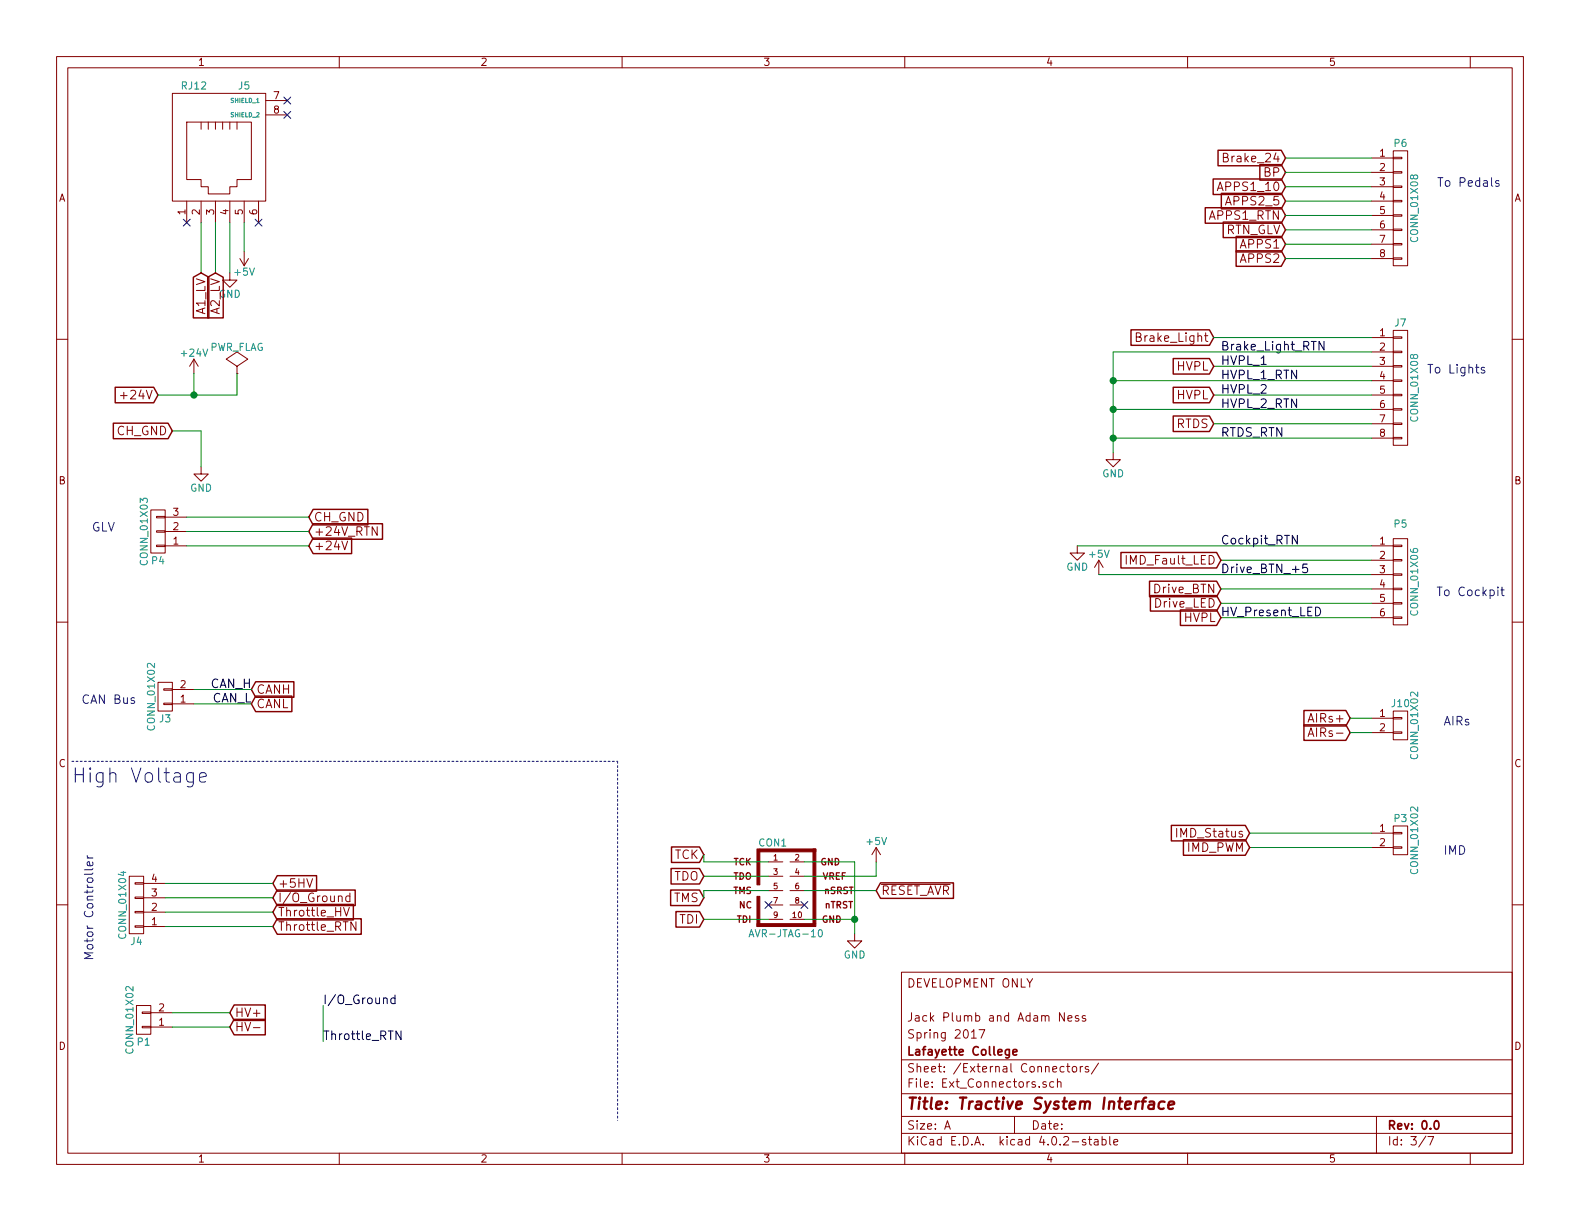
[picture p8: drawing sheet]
EESchema Schematic File Version 2
LIBS:Circuit_layout-rescue
LIBS:TSI_KiCad_Lib
LIBS:TSI_HV_Isolater-cache
LIBS:74xgxx
LIBS:74xx
LIBS:ac-dc
LIBS:actel
LIBS:adc-dac
LIBS:Altera
LIBS:analog_devices
LIBS:analog_switches
LIBS:atmel
LIBS:audio
LIBS:brooktre
LIBS:cmos_ieee
LIBS:cmos4000
LIBS:conn
LIBS:contrib
LIBS:cypress
LIBS:dc-dc
LIBS:device
LIBS:digital-audio
LIBS:diode
LIBS:display
LIBS:dsp
LIBS:elec-unifil
LIBS:ESD_Protection
LIBS:ftdi
LIBS:gennum
LIBS:graphic
LIBS:hc11
LIBS:intel
LIBS:interface
LIBS:ir
LIBS:Lattice
LIBS:linear
LIBS:logo
LIBS:maxim
LIBS:memory
LIBS:microchip
LIBS:microchip_dspic33dsc
LIBS:microchip_pic10mcu
LIBS:microchip_pic12mcu
LIBS:microchip_pic16mcu
LIBS:microchip_pic18mcu
LIBS:microchip_pic32mcu
LIBS:microcontrollers
LIBS:motor_drivers
LIBS:motorola
LIBS:msp430
LIBS:nordicsemi
LIBS:nxp_armmcu
LIBS:onsemi
LIBS:opto
LIBS:Oscillators
LIBS:philips
LIBS:power
LIBS:Power_Management
LIBS:powerint
LIBS:pspice
LIBS:references
LIBS:regul
LIBS:relays
LIBS:rfcom
LIBS:sensors
LIBS:silabs
LIBS:siliconi
LIBS:stm8
LIBS:stm32
LIBS:supertex
LIBS:switches
LIBS:texas
LIBS:transf
LIBS:transistors
LIBS:ttl_ieee
LIBS:valves
LIBS:video
LIBS:Xicor
LIBS:xilinx
LIBS:Zilog
LIBS:bss84
LIBS:+10v
LIBS:Circuit_layout-cache
EELAYER 25 0
EELAYER END
$Descr A 11000 8500
encoding utf-8
Sheet 3 7
Title "Tractive System Interface"
Date ""
Rev "0.0"
Comp "Lafayette College"
Comment1 "Spring 2017"
Comment2 "Jack Plumb and Adam Ness"
Comment3 ""
Comment4 "DEVELOPMENT ONLY"
$EndDescr
$Comp
L CONN_01X08 J7
U 1 1
P 9750 2700
F 0 "J7" H 9750 3150 50  0000 C CNN
F 1 "CONN_01X08" V 9850 2700 50  0000 C CNN
F 2 "" H 9750 2700 50  0000 C CNN
F 3 "" H 9750 2700 50  0000 C CNN
F 4 "W23" H 9750 2700 60  0001 C CNN "Wire Number"
	1    9750 2700
	1    0    0    -1  
$EndComp
Text Label 8500 2550 0    60   ~ 0
HVPL_1
Text Notes 10000 4150 0    60   ~ 0
To Cockpit
Text Label 8500 4300 0    60   ~ 0
HV_Present_LED
Text Label 8500 2650 0    60   ~ 0
HVPL_1_RTN
Text Label 8500 2750 0    60   ~ 0
HVPL_2
Text Label 8500 2850 0    60   ~ 0
HVPL_2_RTN
$Comp
L CONN_01X04 J4
U 1 1
P 950 6300
F 0 "J4" H 950 6550 50  0000 C CNN
F 1 "CONN_01X04" V 1050 6300 50  0000 C CNN
F 2 "custom_footprints:TerminalBlock_Pheonix_MPT-5.08mm_4pol" H 50  6600 50  0001 C CNN
F 3 "" H 950 6300 50  0000 C CNN
F 4 "W-21" H 950 6300 60  0001 C CNN "Wire Number"
	1    950  6300
	-1   0    0    1   
$EndComp
Text Notes 650  5950 3    60   ~ 0
Motor Controller
Text Label 8500 4000 0    60   ~ 0
Drive_BTN_+5
Text Notes 10450 1300 2    60   ~ 0
To Pedals
Text Notes 10350 2600 2    60   ~ 0
To Lights
$Comp
L CONN_01X02 J3
U 1 1
P 1150 4850
F 0 "J3" H 1150 5000 50  0000 C CNN
F 1 "CONN_01X02" V 1250 4850 50  0000 C CNN
F 2 "custom_footprints:TerminalBlock_Pheonix_MPT-5.08mm_2pol" H 600 5200 50  0001 C CNN
F 3 "" H 1150 4850 50  0000 C CNN
F 4 "W17" H 1150 4850 60  0001 C CNN "Wire Number"
	1    1150 4850
	-1   0    0    1   
$EndComp
Text Label 1750 4900 2    60   ~ 0
CAN_L
Text Label 1750 4800 2    60   ~ 0
CAN_H
Text Label 8500 3050 0    60   ~ 0
RTDS_RTN
$Comp
L CONN_01X02 J10
U 1 1
P 9750 5050
F 0 "J10" H 9750 5200 50  0000 C CNN
F 1 "CONN_01X02" V 9850 5050 50  0000 C CNN
F 2 "custom_footprints:TerminalBlock_Pheonix_MPT-5.08mm_2pol" H 9750 4750 50  0001 C CNN
F 3 "" H 9750 5050 50  0000 C CNN
F 4 "W6" H 9750 5050 60  0001 C CNN "Wire Number"
	1    9750 5050
	1    0    0    -1  
$EndComp
$Comp
L RJ12 J5
U 1 1
P 1500 1100
F 0 "J5" H 1700 1600 50  0000 C CNN
F 1 "RJ12" H 1350 1600 50  0000 C CNN
F 2 "custom_footprints:MOLEX_RJ11" H 1500 1100 50  0001 C CNN
F 3 "" H 1500 1100 50  0000 C CNN
F 4 "WM3789CT-ND" H 1500 1100 60  0001 C CNN "DigiKey P/N"
F 5 "http://www.digikey.com/product-search/en?keywords=WM3789CT-ND" H 1500 1100 60  0001 C CNN "URL"
F 6 "0855135002" H 1500 1100 60  0001 C CNN "Man P/N"
F 7 "CONN MOD JACK 6P6C VERT UNSHLD" H 1500 1100 60  0001 C CNN "Description"
	1    1500 1100
	1    0    0    -1  
$EndComp
NoConn ~ 2000 700 
NoConn ~ 2000 800 
NoConn ~ 1800 1550
NoConn ~ 1300 1550
$Comp
L CONN_01X02 P1
U 1 1
P 1000 7100
F 0 "P1" H 1000 7250 50  0000 C CNN
F 1 "CONN_01X02" V 1100 7100 50  0000 C CNN
F 2 "" H 1000 7100 50  0000 C CNN
F 3 "" H 1000 7100 50  0000 C CNN
	1    1000 7100
	-1   0    0    1   
$EndComp
Text Notes 10050 5050 0    60   ~ 0
AIRs
Text Notes 950  4900 2    60   ~ 0
CAN Bus
Text GLabel 1900 6450 2    60   Input ~ 0
Throttle_RTN
Text GLabel 1900 6350 2    60   Input ~ 0
Throttle_HV
Text GLabel 1900 6150 2    60   Input ~ 0
+5HV
Text GLabel 8950 1100 0    60   Input ~ 0
Brake_24
Text GLabel 8950 1200 0    60   Input ~ 0
BP
Text GLabel 8950 1300 0    60   Input ~ 0
APPS1_10
Text GLabel 8950 1600 0    60   Input ~ 0
RTN_GLV
Text GLabel 8950 1700 0    60   Input ~ 0
APPS1
Text GLabel 8950 1800 0    60   Input ~ 0
APPS2
Text GLabel 1600 7050 2    60   Input ~ 0
HV+
Text GLabel 1600 7150 2    60   Input ~ 0
HV-
Text Notes 500  5450 0    99   ~ 0
High Voltage
$Comp
L AVR-JTAG-10 CON1
U 1 1
P 5550 6200
F 0 "CON1" H 5380 6530 50  0000 C CNN
F 1 "AVR-JTAG-10" H 5210 5870 50  0000 L BNN
F 2 "AVR-JTAG-10" V 4980 6220 50  0001 C CNN
F 3 "" H 5550 6200 50  0000 C CNN
	1    5550 6200
	1    0    0    -1  
$EndComp
NoConn ~ 5600 6300
NoConn ~ 5350 6300
Text GLabel 4900 5950 0    60   Input ~ 0
TCK
Text GLabel 4900 6100 0    60   Input ~ 0
TDO
Text GLabel 4900 6250 0    60   Input ~ 0
TMS
Text GLabel 4900 6400 0    60   Input ~ 0
TDI
$Comp
L GND #PWR025
U 1 1
P 5950 6500
F 0 "#PWR025" H 5950 6250 50  0001 C CNN
F 1 "GND" H 5950 6350 50  0000 C CNN
F 2 "" H 5950 6500 50  0000 C CNN
F 3 "" H 5950 6500 50  0000 C CNN
	1    5950 6500
	1    0    0    -1  
$EndComp
Text GLabel 6100 6200 2    60   Input ~ 0
~RESET_AVR
$Comp
L +5V #PWR026
U 1 1
P 6100 6000
F 0 "#PWR026" H 6100 5850 50  0001 C CNN
F 1 "+5V" H 6100 6140 50  0000 C CNN
F 2 "" H 6100 6000 50  0000 C CNN
F 3 "" H 6100 6000 50  0000 C CNN
	1    6100 6000
	1    0    0    -1  
$EndComp
Text GLabel 2150 3700 2    60   Input ~ 0
+24V_RTN
$Comp
L +24V #PWR027
U 1 1
P 1350 2600
F 0 "#PWR027" H 1350 2450 50  0001 C CNN
F 1 "+24V" H 1350 2740 50  0000 C CNN
F 2 "" H 1350 2600 50  0000 C CNN
F 3 "" H 1350 2600 50  0000 C CNN
	1    1350 2600
	1    0    0    -1  
$EndComp
Text GLabel 8450 2950 0    60   Input ~ 0
RTDS
Text GLabel 8500 4200 0    60   Input ~ 0
Drive_LED
$Comp
L +5V #PWR028
U 1 1
P 7650 4000
F 0 "#PWR028" H 7650 3850 50  0001 C CNN
F 1 "+5V" H 7650 4140 50  0000 C CNN
F 2 "" H 7650 4000 50  0000 C CNN
F 3 "" H 7650 4000 50  0000 C CNN
	1    7650 4000
	1    0    0    -1  
$EndComp
Text GLabel 8500 4100 0    60   Input ~ 0
Drive_BTN
Text GLabel 9400 5000 0    60   Input ~ 0
AIRs+
Text GLabel 9400 5100 0    60   Input ~ 0
AIRs-
Text GLabel 1900 6250 2    60   Input ~ 0
I/O_Ground
Text Label 2250 7000 0    60   ~ 0
I/O_Ground
Text Label 2250 7250 0    60   ~ 0
Throttle_RTN
Text GLabel 8450 2350 0    60   Input ~ 0
Brake_Light
Text Label 8500 2450 0    60   ~ 0
Brake_Light_RTN
$Comp
L GND #PWR029
U 1 1
P 7750 3150
F 0 "#PWR029" H 7750 2900 50  0001 C CNN
F 1 "GND" H 7750 3000 50  0000 C CNN
F 2 "" H 7750 3150 50  0000 C CNN
F 3 "" H 7750 3150 50  0000 C CNN
	1    7750 3150
	1    0    0    -1  
$EndComp
Wire Wire Line
	1150 6250 1900 6250
Wire Wire Line
	1150 6350 1900 6350
Wire Wire Line
	1150 6450 1900 6450
Wire Wire Line
	8500 4300 9550 4300
Wire Wire Line
	8500 4100 9550 4100
Wire Wire Line
	7650 4000 9550 4000
Wire Wire Line
	8500 3900 9550 3900
Wire Wire Line
	8450 2750 9550 2750
Wire Wire Line
	8450 2550 9550 2550
Wire Wire Line
	8450 2350 9550 2350
Wire Wire Line
	9550 1800 8950 1800
Wire Wire Line
	9550 1700 8950 1700
Wire Wire Line
	9550 1600 8950 1600
Wire Wire Line
	9550 1300 8950 1300
Wire Wire Line
	9550 1100 8950 1100
Wire Wire Line
	1200 7150 1600 7150
Wire Wire Line
	1200 7050 1600 7050
Wire Wire Line
	1600 1550 1600 1900
Wire Wire Line
	1500 1550 1500 1900
Wire Wire Line
	1400 1550 1400 1900
Wire Wire Line
	9550 5000 9400 5000
Wire Wire Line
	9550 5100 9400 5100
Wire Wire Line
	7750 3050 9550 3050
Wire Notes Line
	500  5300 4300 5300
Wire Notes Line
	4300 5300 4300 7800
Wire Wire Line
	4900 6400 5350 6400
Wire Wire Line
	5350 6200 4900 6200
Wire Wire Line
	5350 6100 4900 6100
Wire Wire Line
	4900 6000 5350 6000
Wire Wire Line
	4900 6200 4900 6250
Wire Wire Line
	5600 6400 5950 6400
Wire Wire Line
	5950 6000 5950 6500
Wire Wire Line
	5600 6000 5950 6000
Connection ~ 5950 6400
Wire Wire Line
	5600 6100 6100 6100
Wire Wire Line
	6100 6100 6100 6000
Wire Wire Line
	5600 6200 6100 6200
Wire Wire Line
	4900 6000 4900 5950
Wire Wire Line
	1150 6150 1900 6150
Wire Wire Line
	2250 7000 2250 7250
Wire Wire Line
	8950 1200 9550 1200
$Comp
L CONN_01X02 P3
U 1 1
P 9750 5850
F 0 "P3" H 9750 6000 50  0000 C CNN
F 1 "CONN_01X02" V 9850 5850 50  0000 C CNN
F 2 "custom_footprints:TerminalBlock_Pheonix_MPT-5.08mm_2pol" H 9950 5600 50  0001 C CNN
F 3 "" H 9750 5850 50  0000 C CNN
	1    9750 5850
	1    0    0    -1  
$EndComp
Text Notes 10050 5950 0    60   ~ 0
IMD
Wire Wire Line
	8700 5900 9550 5900
Wire Wire Line
	8700 5800 9550 5800
Text GLabel 8700 5800 0    60   Input ~ 0
IMD_Status
Text GLabel 8700 5900 0    60   Input ~ 0
IMD_PWM
Wire Wire Line
	7750 2450 9550 2450
Wire Wire Line
	7750 2450 7750 3150
Wire Wire Line
	7750 2850 9550 2850
Connection ~ 7750 3050
Connection ~ 7750 2850
Connection ~ 7750 2650
Wire Wire Line
	8450 2950 9550 2950
Text GLabel 8450 2550 0    60   Input ~ 0
HVPL
Text GLabel 8450 2750 0    60   Input ~ 0
HVPL
Wire Wire Line
	7750 2650 9550 2650
$Comp
L +5V #PWR030
U 1 1
P 1700 1750
F 0 "#PWR030" H 1700 1600 50  0001 C CNN
F 1 "+5V" H 1700 1890 50  0000 C CNN
F 2 "" H 1700 1750 50  0000 C CNN
F 3 "" H 1700 1750 50  0000 C CNN
	1    1700 1750
	-1   0    0    1   
$EndComp
$Comp
L GND #PWR031
U 1 1
P 1600 1900
F 0 "#PWR031" H 1600 1650 50  0001 C CNN
F 1 "GND" H 1600 1750 50  0000 C CNN
F 2 "" H 1600 1900 50  0000 C CNN
F 3 "" H 1600 1900 50  0000 C CNN
	1    1600 1900
	1    0    0    -1  
$EndComp
Wire Wire Line
	1700 1550 1700 1750
Text GLabel 1500 1900 3    60   Input ~ 0
A2_LV
Text GLabel 1400 1900 3    60   Input ~ 0
A1_LV
Text GLabel 8500 3900 0    60   Input ~ 0
IMD_Fault_LED
$Comp
L CONN_01X03 P4
U 1 1
P 1100 3700
F 0 "P4" H 1100 3900 50  0000 C CNN
F 1 "CONN_01X03" V 1200 3700 50  0000 C CNN
F 2 "custom_footprints:TerminalBlock_Pheonix_MPT-5.08mm_3pol" H 550 4000 50  0001 C CNN
F 3 "" H 1100 3700 50  0000 C CNN
	1    1100 3700
	-1   0    0    1   
$EndComp
Text GLabel 2150 3600 2    60   Input ~ 0
CH_GND
$Comp
L GND #PWR033
U 1 1
P 7500 3800
F 0 "#PWR033" H 7500 3550 50  0001 C CNN
F 1 "GND" H 7500 3650 50  0000 C CNN
F 2 "" H 7500 3800 50  0000 C CNN
F 3 "" H 7500 3800 50  0000 C CNN
	1    7500 3800
	1    0    0    -1  
$EndComp
Text GLabel 1200 3000 0    60   Input ~ 0
CH_GND
$Comp
L GND #PWR034
U 1 1
P 1400 3250
F 0 "#PWR034" H 1400 3000 50  0001 C CNN
F 1 "GND" H 1400 3100 50  0000 C CNN
F 2 "" H 1400 3250 50  0000 C CNN
F 3 "" H 1400 3250 50  0000 C CNN
	1    1400 3250
	1    0    0    -1  
$EndComp
Wire Wire Line
	1200 3000 1400 3000
Wire Wire Line
	1400 3000 1400 3250
Text GLabel 2150 3800 2    60   Input ~ 0
+24V
Text GLabel 1100 2750 0    60   Input ~ 0
+24V
Wire Wire Line
	1100 2750 1650 2750
Wire Wire Line
	1350 2750 1350 2600
$Comp
L PWR_FLAG #FLG035
U 1 1
P 1650 2600
F 0 "#FLG035" H 1650 2695 50  0001 C CNN
F 1 "PWR_FLAG" H 1650 2780 50  0000 C CNN
F 2 "" H 1650 2600 50  0000 C CNN
F 3 "" H 1650 2600 50  0000 C CNN
	1    1650 2600
	1    0    0    -1  
$EndComp
Wire Wire Line
	1650 2750 1650 2600
Connection ~ 1350 2750
Wire Wire Line
	2150 3600 1300 3600
Wire Wire Line
	2150 3800 1300 3800
Text GLabel 8500 4300 0    60   Input ~ 0
HVPL
Wire Wire Line
	7500 3800 9550 3800
Text GLabel 1750 4800 2    60   Input ~ 0
CANH
Text GLabel 1750 4900 2    60   Input ~ 0
CANL
Wire Wire Line
	1350 4900 1750 4900
Wire Wire Line
	1750 4800 1350 4800
Wire Wire Line
	2150 3700 1300 3700
Text Notes 800  3700 2    60   ~ 0
GLV
Text Label 8500 3800 0    60   ~ 0
Cockpit_RTN
$Comp
L CONN_01X06 P5
U 1 1
P 9750 4050
F 0 "P5" H 9750 4450 50  0000 C CNN
F 1 "CONN_01X06" V 9850 4050 50  0000 C CNN
F 2 "custom_footprints:TerminalBlock_Pheonix_MPT-5.08mm_6pol" H 9300 3650 50  0001 C CNN
F 3 "" H 9750 4050 50  0000 C CNN
	1    9750 4050
	1    0    0    -1  
$EndComp
Wire Wire Line
	8500 4200 9550 4200
Text GLabel 8950 1400 0    60   Input ~ 0
APPS2_5
Wire Wire Line
	8950 1400 9550 1400
$Comp
L CONN_01X08 P6
U 1 1
P 9750 1450
F 0 "P6" H 9750 1900 50  0000 C CNN
F 1 "CONN_01X08" V 9850 1450 50  0000 C CNN
F 2 "" H 9750 1450 50  0000 C CNN
F 3 "" H 9750 1450 50  0000 C CNN
	1    9750 1450
	1    0    0    -1  
$EndComp
Text GLabel 8950 1500 0    60   Input ~ 0
APPS1_RTN
Wire Wire Line
	8950 1500 9550 1500
$EndSCHEMATC
